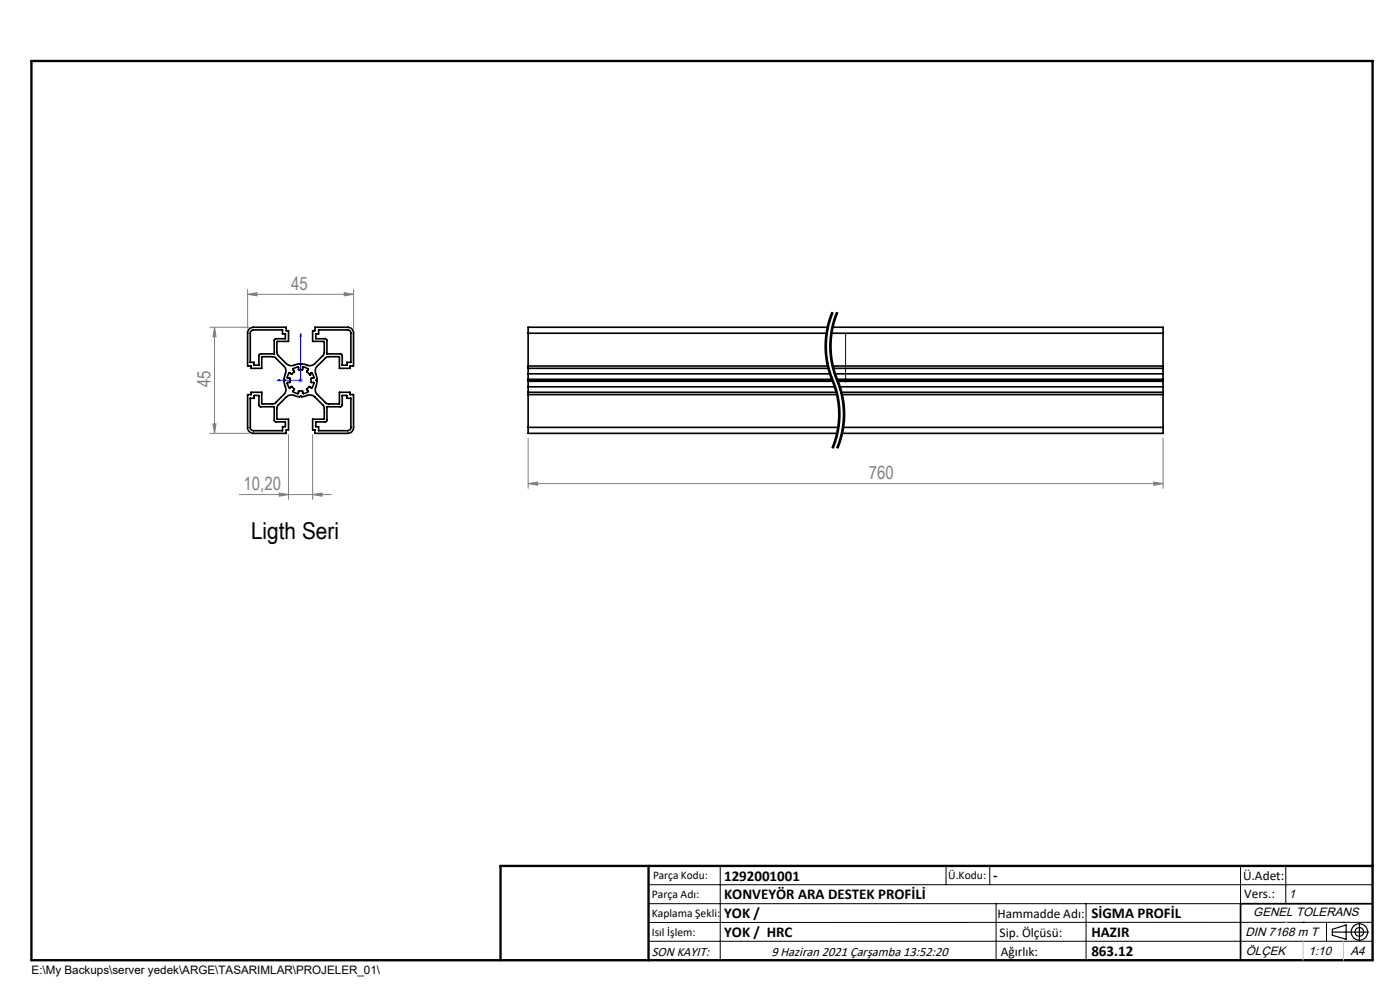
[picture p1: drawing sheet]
<svg xmlns="http://www.w3.org/2000/svg" width="297mm" height="210mm" viewBox="0 0 297 210" stroke-linecap="round" stroke-linejoin="round" font-family="sans-serif">
<path d="M176.6 66.2a18.8 18.8 0 0 0 0 14.5M177.6 66.2a18.8 18.8 0 0 0 0 14.5M176.6 80.7a18.8 18.8 0 0 1 0 14.4M177.6 80.7a18.8 18.8 0 0 1 0 14.4" fill="none" stroke="#000" stroke-width=".21" stroke-dasharray="6.3 1.3 1.3 1.3" stroke-dashoffset=".9" stroke-linecap="butt"/>
<g fill="none" stroke="#000" stroke-width=".21">
<path d="M175 74.1l.1 1.2a24 24 0 0 0 2 7.1 18.6 18.6 0 0 1-.7 12.6M176 74.1a18.9 18.9 0 0 0 1 5.5M176.4 66.2a18.9 18.9 0 0 0-1.4 7.9M176.6 66.2a19.2 19.2 0 0 0 .5 15.6 18.8 18.8 0 0 1-.5 13.3M176.8 66.3a18.6 18.6 0 0 0-.1 14M177 67.3l-.8 3.7-.2 3.1M177 79.6l.2 .5M177.2 66.7l-.2 .6M177.4 66.2l-.2 .5M177.6 66.2a19.2 19.2 0 0 0 .5 15.6 18.8 18.8 0 0 1-.5 13.3M177.8 66.3a19.1 19.1 0 0 0 .4 15.4 18.9 18.9 0 0 1 1 6.8M176.7 80.3l.1 .3z"/>
<path d="M176.8 80.6a18.9 18.9 0 0 1 1.4 7.9M177.2 80.1l.9 2.3M178.1 82.4l.3 1.2M178.1 93.3l-.7 1.7M178.2 88.5l-.3 3.1-1.1 3.5M178.4 83.6a18.6 18.6 0 0 1 0 8.5M178.4 92.1l-.3 1.2M179.2 88.5l-.3 3.1-1.1 3.5M137.6 187.7h153.6M137.6 191.7h153.6M137.6 199.7h153.6M152.8 183.7v20"/>
<path d="M200.7 183.7v4M210 183.7v4M211.3 191.7v12M230.4 191.7v12M263.2 183.7v20M272.8 183.7v8M276.4 195.6h.1M281.4 195.6v4.1M285 195.6h.1M291.2 195.6l-153.6 .1"/>
</g>
<g fill="none" stroke="#000" stroke-width=".25">
<path d="M282.6 197.7h7.8M282.6 197.1l3-.9v3l-3-.8zM288.4 195.8v3.8M106.2 203.7h185"/>
<circle cx="288.4" cy="197.7" r="1.74"/>
<circle cx="288.4" cy="197.7" r=".93"/>
</g>
<path d="M63.8 70.8l.1 .5h-.3zM63.8 70.8v9.9h-5M179.4 70.8v.5v-.5M179.4 70.8v9.9M58.8 80.7l.5-.2v.3zM179.4 80.5v.3zM179.4 80.7h.1" fill="none" stroke="#00f" stroke-width=".21"/>
<g fill="none" stroke="#808080" stroke-width=".21">
<path d="M44.5 69.4h8.3M45.5 69.4l.3 2h-.6zM45.5 69.4v22.5M52.5 62.4l2-.3v.7zM52.5 61.4v8.3M52.5 62.4h22.5M73 62.1l2 .3-2 .4zM75 61.4v8.3M44.5 91.9h8.3M45.2 89.9h.6l-.3 2zM61.2 92.2v13.7M63.3 80.7h1"/>
<path d="M63.4 80.3l.7 .7M63.8 80.2v1M64.1 80.3l-.7 .7M66.3 92.2v13.7M112 92.9v10.7M178.9 80.7h1M179 80.3l.7 .7M179.4 80.2v1M179.7 80.3l-.7 .7M246.7 92.9v10.7M50.8 104.9h19.5M59.2 104.6l2 .3-2 .4z"/>
<path d="M66.3 104.9l2-.3v.7zM112 102.6l2.1-.3v.6zM112 102.6h134.7M244.8 102.3l1.9 .3-1.9 .3z"/>
</g>
<path d="M291.2 191.7h-28v12" fill="none" stroke="#000" stroke-width=".35"/>
<path d="M6.7 12.9h284.5v190.8h-284.5zM137.6 183.7v20M291.2 183.7h-185v20" fill="none" stroke="#000" stroke-width=".5"/>
<path d="M276.4 199.7v4M285 199.7v4" fill="none" stroke="#c0c0c0" stroke-width=".21"/>
<path d="M272.8 195.6h.1" fill="none" stroke="#c0c0c0" stroke-width=".25"/>
<g fill="#00f">
<path d="M179.4 80.5v.3zM179.4 70.8v.5z"/>
<path d="M58.8 80.7l.5 .1v-.3zM63.8 70.8l-.2 .5h.3z"/>
</g>
<g fill="#808080">
<path d="M73 62.1l2 .3-2 .4zM52.5 62.4l2-.3v.7z"/>
<path d="M112 102.6l2.1-.3v.6zM244.8 102.3l1.9 .3-1.9 .3z"/>
<path d="M45.5 69.4l.3 2h-.6zM45.2 89.9h.6l-.3 2z"/>
<path d="M59.2 104.6l2 .3-2 .4zM66.3 104.9l2-.3v.7z"/>
</g>
<g fill="none" stroke="#000" stroke-width=".35">
<path d="M52.9 69.8l.9-.4h6.9v.8h.5v2.2l-2.4 .1-.1 2.3 .3 .6 1.7 1.7a2.08 2.08 0 0 0 2.4 .1h.4l.3 .2 .2-.2 .7 .1a1.72 1.72 0 0 0 2.1-.2l1.8-1.8 .2-.5v-2.3l-2.5-.1v-2.2h.5v-.8h7a1.21 1.21 0 0 1 1.2 1.3v6.9h-.7v.5h-2.3v-2.4h-2.5l-.3 .1-1.9 1.9a2.33 2.33 0 0 0-.1 2.4l.1 .4-.3 .2 .3 .2-.2 .9a1.62 1.62 0 0 0 .2 1.9l1.9 1.8 .3 .2 2.5-.1v-2.4h2.3v.5h.7v7a1.21 1.21 0 0 1-1.2 1.2h-7v-.7h-.5v-2.3h2.5v-2.4l-.2-.5-1.8-1.8a2.08 2.08 0 0 0-2.4-.1l-.4 .1-.2-.2-.3 .2-.7-.1a1.72 1.72 0 0 0-2.1 .1l-1.7 1.7-.3 .6 .1 2.4h2.4v2.3h-.5v.7h-6.9a1.21 1.21 0 0 1-1.3-1.2v-7h.8v-.5h2.2v2.4l2.5 .1 .3-.2 1.9-1.8a2.33 2.33 0 0 0 .1-2.5v-.3l.2-.2a1.16 1.16 0 0 1 0-1.3 1.46 1.46 0 0 0-.3-1.7l-1.9-1.9-.3-.1h-2.5v2.4h-2.2v-.5h-.8v-7.2zM53.2 70.3l.6-.3h6.1v.8h.6v1l-2.2 .2-.1 3-3.2 .2-.1 2.2-1 .1v-.6h-.8zM61.3 79.1l.6 .3 .5-.5-.3-.6 .8-.4h.4l.1 .5h.7l.1-.5a1.07 1.07 0 0 1 1.2 .5l-.3 .5 .6 .6h.2l-.2-.1 .3-.3a1.03 1.03 0 0 1 .5 1.1l-.5 .1v.8h.5a1.07 1.07 0 0 1-.5 1.2l-.5-.3-.4 .5 .3 .4a.99 .99 0 0 1-1.2 .5l-.1-.5h-.7l-.1 .5a.99 .99 0 0 1-1.1-.5l.2-.4-.4-.5-.5 .3a1.03 1.03 0 0 1-.5-1.2h.5v-.9l-.6-.1zM67.6 70h6.2a.66 .66 0 0 1 .6 .7v6.2h-.8v.6h-1l-.1-2.3-3.1-.1-.1-3.1-2.3-.2v-1h.6zM112 78.1v1.2M112 79.3v1.2M112 70.7h63.4M112 77.6h63.6M112 78.1h63.8M112 79.3h64.1M112 70.7v7.4M175.6 69.4h-63.6v1.3"/>
<path d="M176.4 70.7h70.3M176.6 69.4h70.1v1.3M176.6 77.6h70.1M176.7 78.1h70M177.1 79.3h69.6M246.7 78.1v1.2M246.7 79.3v1.2M246.7 70.7v7.4M53.1 84.5h.8v-.6h1l.1 2.3 3.1 .1 .2 3.1 2.2 .1v1h-.6v.9h-6.1a.73 .73 0 0 1-.7-.7zM69.4 86.3l3.1-.1 .1-2.3h1v.6h.8v6.2a.66 .66 0 0 1-.6 .7h-6.2v-.9h-.6v-1l2.3-.1zM112 90.7v1.2h65.6M112 82v1.2"/>
<path d="M112 80.9v1.1M112 90.7h65.8M112 83.7h65.6M112 83.2h65.4M112 82h65.1M112 80.7h64.6M112 80.5h64.5M112 80.9h64.7M112 80.5v.4M112 83.2v7.5M177.5 80.5h69.2M177.6 80.7h69.1"/>
<path d="M177.7 80.9h69M178.1 82h68.6M178.4 83.2h68.3M178.6 83.7h68.1M178.8 90.7h67.9M246.7 90.7v1.2h-68.1M246.7 82v1.2M246.7 80.9v1.1M246.7 80.5v.4M246.7 83.2v7.5"/>
</g>
<text font-size="4.9" x="53.3" y="114.3">Ligth Seri</text>
<g font-size="3.9" fill="#808080">
<text x="61.7" y="61.5">45</text>
<text x="44.7" y="82.2" transform="rotate(-90 44.7 82.2)">45</text>
<text x="184.3" y="101.7">760</text>
<text x="51.7" y="104">10,20</text>
</g>
<g font-size="3.2">
<text x="153.6" y="186.8">1292001001</text>
<text x="153.6" y="190.8">KONVEYÖR ARA DESTEK PROFİLİ</text>
<text x="210.7" y="186.6">-</text>
<text x="153.6" y="194.8">YOK /</text>
<text x="231.5" y="194.8">SİGMA PROFİL</text>
<text x="153.6" y="198.8">YOK / HRC</text>
<text x="231.5" y="198.7">HAZIR</text>
<text x="231.5" y="202.8">863.12</text>
</g>
<g font-size="2.8">
<text x="263.7" y="186.7">Ü.Adet:</text>
<text x="263.9" y="190.5">Vers.:</text>
<text x="211.6" y="194.8">Hammadde Adı:</text>
<text x="138.3" y="202.8">SON KAYIT:</text>
<text x="163.6" y="202.8">9 Haziran 2021 Çarşamba 13:52:20</text>
<text x="212.1" y="198.7">Sip. Ölçüsü:</text>
<text x="212.3" y="202.7">Ağırlık:</text>
</g>
<g font-size="2.6">
<text x="273.4" y="190.4">1</text>
<text x="265.9" y="194.4">GENEL TOLERANS</text>
<text x="264.2" y="198.5">DIN 7168 m T</text>
<text x="264.3" y="202.6">ÖLÇEK</text>
<text x="277.6" y="202.6">1:10</text>
<text x="286.5" y="202.6">A4</text>
</g>
<g font-size="2.5">
<text x="138.3" y="190.5">Parça Adı:</text>
<text x="138.5" y="186.5">Parça Kodu:</text>
<text x="201.2" y="186.5">Ü.Kodu:</text>
<text x="138.3" y="194.5">Kaplama Şekli:</text>
<text x="138.3" y="198.6">Isıl İşlem:</text>
<text x="6.7" y="206.7">E:\My Backups\server yedek\ARGE\TASARIMLAR\PROJELER_01\</text>
</g>
</svg>
